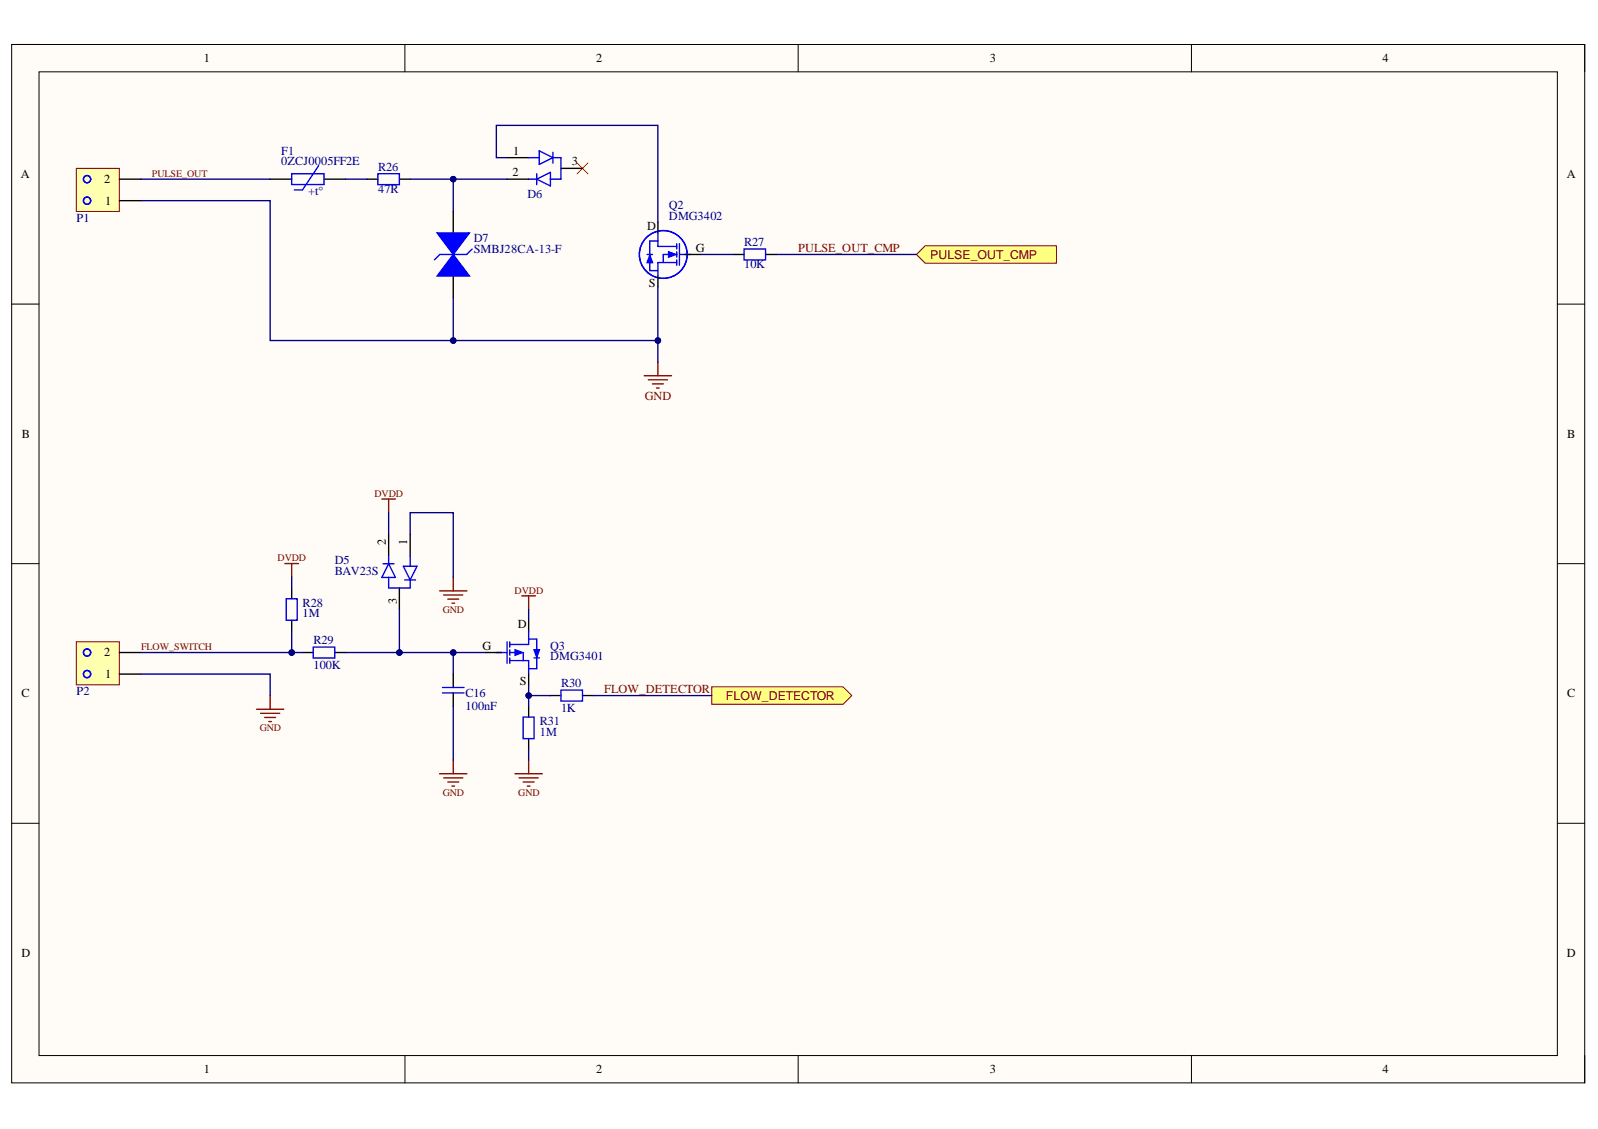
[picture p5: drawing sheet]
<svg xmlns="http://www.w3.org/2000/svg" width="297mm" height="210mm" viewBox="0 0 297 210" stroke-linecap="round" stroke-linejoin="round" font-family="sans-serif">
<path d="M2.2 8.3h292.4v193h-292.4z" fill-rule="evenodd" fill="#fffcf8"/>
<path d="M2.2 8.3h292.4v193h-292.4z" fill="none" stroke="#000" stroke-width=".19"/>
<path d="M7.3 13.4h282.2v182.8h-282.2z" fill-rule="evenodd" fill="#fffcf8"/>
<g fill="none" stroke="#000" stroke-width=".19">
<path d="M2.2 8.3h5.1M7.3 13.4h282.2v182.8h-282.2zM75.3 8.3v5M148.4 8.3v5M221.5 8.3v5.1M289.5 8.3h5.1v5.1M2.2 56.5h5.1M289.5 56.5h5.1M2.2 104.8h5.1M289.5 104.8h5.1M2.2 153.1h5.1M289.5 153.1h5.1"/>
<path d="M75.3 196.2v5.1M148.4 196.2v5.1M221.5 196.2v5.1M294.6 196.2v5.1"/>
</g>
<path d="M119.7 69.9h5.1M120.5 70.6h3.6M121.3 71.4h2M122 72.1h.5M122.3 67.3v2.6" fill="none" stroke="#800000" stroke-width=".25"/>
<path d="M136.3 47.3h2M142.3 47.3h2" fill="none" stroke="#000" stroke-width=".25"/>
<g fill="none" stroke="#00f" stroke-width=".25">
<path d="M123.3 47.3h2M125.8 45.3v1M125.8 46.8v1M125.8 48.3v1M126.4 47.3h1.9M138.3 46.3h4v2h-4z"/>
<circle cx="123.3" cy="47.3" r="4.4"/>
</g>
<path d="M124.3 46.8l1.4 .5-1.4 .5z" fill="#00f"/>
<path d="M120.8 47.8v2.5M122.3 43.3v2.5h3.5M123.3 47.3v1.5M124.3 46.8l1.4 .5-1.4 .5zM125.8 48.8h-3.5v2.5M126.3 45.3v4" fill="none" stroke="#00f" stroke-width=".25"/>
<path d="M122.3 41.3v2M122.3 51.3v2M127.3 47.3h3" fill="none" stroke="#000" stroke-width=".25"/>
<path d="M120.8 47.4l.5 1.4h-1z" fill="#00f"/>
<path d="M120.3 47.3h1M120.8 47.4l.5 1.4h-1zM120.8 50.3h1.5M122.3 44.8h-1.5v2.5" fill="none" stroke="#00f" stroke-width=".25"/>
<path d="M84.3 39.3v4M84.3 51.3v4" fill="none" stroke="#000" stroke-width=".25"/>
<path d="M84.3 47.3l3 4h-6.1z" fill="#00f"/>
<path d="M84.3 47.3l3 4h-6.1z" fill="none" stroke="#00f" stroke-width=".25"/>
<path d="M81.2 43.3h6.1l-3 4z" fill="#00f"/>
<path d="M70.2 32.3h4v2h-4zM81.2 43.3h6.1l-3 4zM87.8 46.3l-1 1h-5.1l-1 1" fill="none" stroke="#00f" stroke-width=".25"/>
<path d="M68.2 33.3h2M74.2 33.3h2" fill="none" stroke="#000" stroke-width=".25"/>
<path d="M107.3 30.3l2 2M109.3 30.3l-2 2" fill="none" stroke="#f00" stroke-width=".19"/>
<path d="M172 45.7h24.4v3.2h-24.4l-1.7-1.6z" fill-rule="evenodd" fill="#ffff80"/>
<path d="M172 45.7h24.4v3.2h-24.4l-1.7-1.6z" fill="none" stroke="#800000" stroke-width=".19"/>
<g fill="none" stroke="#800000" stroke-width=".25">
<path d="M53 104.8h2.5M54.2 104.8v2.5M81.7 109.9h5.1M82.5 110.6h3.5M83.2 111.4h2.1M84 112.1h.5M84.3 107.3v2.6M47.7 131.9h5.1M48.4 132.6h3.6M49.2 133.4h2M50 134.1h.5M50.2 129.3v2.6"/>
<path d="M81.7 143.9h5.1M82.5 144.6h3.5M83.2 145.4h2.1M84 146.1h.5M84.3 141.3v2.6M95.7 143.9h5.1M96.5 144.6h3.5M97.2 145.4h2.1M98 146.1h.5M98.3 141.3v2.6"/>
</g>
<path d="M54.2 109.3v2M54.2 115.3v2M56.2 121.3h2M62.2 121.3h2M98.3 131.3v2M98.3 137.3v2M102.3 129.3h2M108.3 129.3h2" fill="none" stroke="#000" stroke-width=".25"/>
<path d="M53.2 111.3h2v4h-2zM94.8 119.3v1M58.2 120.3h4v2h-4zM92.3 121.3h1.9M94.8 121.3h2M94.8 120.8v1M94.8 122.3v1M97.2 133.3h2.1v4h-2.1zM104.3 128.3h4v2h-4z" fill="none" stroke="#00f" stroke-width=".25"/>
<path d="M95.7 120.8l1.4 .5-1.4 .5z" fill="#00f"/>
<path d="M94.8 119.8h3.5M98.3 118.8h1.5v3M95.7 120.8l1.4 .5-1.4 .5z" fill="none" stroke="#00f" stroke-width=".25"/>
<path d="M90.3 121.3h3" fill="none" stroke="#000" stroke-width=".25"/>
<path d="M99.3 120.8h1l-.5 1.4z" fill="#00f"/>
<path d="M94.3 119.3v4M98.3 117.3v2.5M94.8 122.8h3.5v2.5M97.3 121.3v1.5M99.3 120.8h1l-.5 1.4zM99.3 122.3h1M99.8 121.8v2.5h-1.5" fill="none" stroke="#00f" stroke-width=".25"/>
<path d="M98.3 115.3v2M98.3 125.3v2" fill="none" stroke="#000" stroke-width=".25"/>
<path d="M97 110.8h2.5M98.3 110.8v2.5" fill="none" stroke="#800000" stroke-width=".25"/>
<path d="M132.3 127.7h24.4l1.6 1.6-1.6 1.6h-24.4z" fill-rule="evenodd" fill="#ffff80"/>
<path d="M132.3 127.7h24.4l1.6 1.6-1.6 1.6h-24.4z" fill="none" stroke="#800000" stroke-width=".19"/>
<path d="M71 92.8h2.5M72.2 92.8v2.5" fill="none" stroke="#800000" stroke-width=".25"/>
<path d="M14.2 31.3h8v8h-8z" fill-rule="evenodd" fill="#ffffb0"/>
<path d="M14.2 31.3h8v8h-8z" fill="none" stroke="#800000" stroke-width=".19"/>
<g fill="none" stroke="#00f" stroke-width=".25">
<circle cx="16.2" cy="37.3" r=".67"/>
<circle cx="16.2" cy="33.3" r=".67"/>
</g>
<path d="M22.2 37.3h4M22.2 33.3h4" fill="none" stroke="#000" stroke-width=".25"/>
<path d="M14.2 119.3h8v8h-8z" fill-rule="evenodd" fill="#ffffb0"/>
<path d="M14.2 119.3h8v8h-8z" fill="none" stroke="#800000" stroke-width=".19"/>
<g fill="none" stroke="#00f" stroke-width=".25">
<path d="M54.2 32.3h6v2h-6zM59.2 30.8l-3 4.5h-1.5M98.3 29.3h2M98.3 33.3h1.5M99.8 33.3l2.5-1.3v2.6zM99.8 32.3v2M100.2 28l2.6 1.3-2.6 1.3zM102.8 29.3h1.5v4h-2M102.8 28.3v2M71.2 104.8h2M72.2 107.3v2h4v-1.5M72.2 104.8l1.3 2.6h-2.5z"/>
<path d="M72.2 103.3v1.5M75 105.3h2.5l-1.3 2.5zM75.2 107.8h2M76.2 103.3v2M82.2 128.8h4.1M82.2 127.8h4.1"/>
<circle cx="16.2" cy="121.3" r=".67"/>
<circle cx="16.2" cy="125.3" r=".67"/>
</g>
<path d="M50.2 33.3h4M60.2 33.3h4M94.3 33.3h4M94.3 29.3h4M104.3 31.3h4M72.2 99.3v4M76.2 99.3v4M74.2 109.3v4M22.2 125.3h4M22.2 121.3h4M84.3 125.3v2.5M84.3 128.8v2.5" fill="none" stroke="#000" stroke-width=".25"/>
<path d="M84.3 55.3v8" fill="none" stroke="#000080" stroke-width=".25"/>
<circle cx="84.3" cy="63.3" r=".51" fill="#000080"/>
<circle cx="84.3" cy="63.3" r=".51" fill="none" stroke="#000080" stroke-width=".19"/>
<path d="M26.2 125.3h24v4M26.2 121.3h28" fill="none" stroke="#000080" stroke-width=".25"/>
<circle cx="54.2" cy="121.3" r=".51" fill="#000080"/>
<circle cx="54.2" cy="121.3" r=".51" fill="none" stroke="#000080" stroke-width=".19"/>
<path d="M26.2 33.3h24M54.2 117.3v4h2" fill="none" stroke="#000080" stroke-width=".25"/>
<circle cx="54.2" cy="121.3" r=".51" fill="#000080"/>
<circle cx="54.2" cy="121.3" r=".51" fill="none" stroke="#000080" stroke-width=".19"/>
<path d="M64.2 121.3h26.1" fill="none" stroke="#000080" stroke-width=".25"/>
<circle cx="84.3" cy="121.3" r=".51" fill="#000080"/>
<circle cx="84.3" cy="121.3" r=".51" fill="none" stroke="#000080" stroke-width=".19"/>
<circle cx="74.2" cy="121.3" r=".51" fill="#000080"/>
<circle cx="74.2" cy="121.3" r=".51" fill="none" stroke="#000080" stroke-width=".19"/>
<path d="M64.2 33.3h4M76.2 33.3h18.1" fill="none" stroke="#000080" stroke-width=".25"/>
<circle cx="84.3" cy="33.3" r=".51" fill="#000080"/>
<circle cx="84.3" cy="33.3" r=".51" fill="none" stroke="#000080" stroke-width=".19"/>
<path d="M98.3 129.3h4" fill="none" stroke="#000080" stroke-width=".25"/>
<circle cx="98.3" cy="129.3" r=".51" fill="#000080"/>
<circle cx="98.3" cy="129.3" r=".51" fill="none" stroke="#000080" stroke-width=".19"/>
<path d="M94.3 29.3h-2v-6h30v18M122.3 63.3v4M110.3 129.3h22" fill="none" stroke="#000080" stroke-width=".25"/>
<circle cx="122.3" cy="63.3" r=".51" fill="#000080"/>
<circle cx="122.3" cy="63.3" r=".51" fill="none" stroke="#000080" stroke-width=".19"/>
<path d="M130.3 47.3h6M144.3 47.3h26M72.2 95.3v4M54.2 107.3v2M74.2 113.3v8" fill="none" stroke="#000080" stroke-width=".25"/>
<circle cx="74.2" cy="121.3" r=".51" fill="#000080"/>
<circle cx="74.2" cy="121.3" r=".51" fill="none" stroke="#000080" stroke-width=".19"/>
<path d="M84.3 121.3v4M84.3 131.3v10" fill="none" stroke="#000080" stroke-width=".25"/>
<circle cx="84.3" cy="121.3" r=".51" fill="#000080"/>
<circle cx="84.3" cy="121.3" r=".51" fill="none" stroke="#000080" stroke-width=".19"/>
<path d="M98.3 127.3v4M98.3 139.3v2" fill="none" stroke="#000080" stroke-width=".25"/>
<circle cx="98.3" cy="129.3" r=".51" fill="#000080"/>
<circle cx="98.3" cy="129.3" r=".51" fill="none" stroke="#000080" stroke-width=".19"/>
<path d="M84.3 33.3v6M98.3 113.3v2" fill="none" stroke="#000080" stroke-width=".25"/>
<circle cx="84.3" cy="33.3" r=".51" fill="#000080"/>
<circle cx="84.3" cy="33.3" r=".51" fill="none" stroke="#000080" stroke-width=".19"/>
<path d="M26.2 37.3h24v26h72.1v-10M76.2 99.3v-4h8.1v12" fill="none" stroke="#000080" stroke-width=".25"/>
<circle cx="122.3" cy="63.3" r=".51" fill="#000080"/>
<circle cx="122.3" cy="63.3" r=".51" fill="none" stroke="#000080" stroke-width=".19"/>
<circle cx="84.3" cy="63.3" r=".51" fill="#000080"/>
<circle cx="84.3" cy="63.3" r=".51" fill="none" stroke="#000080" stroke-width=".19"/>
<g font-size="2.3">
<text x="37.9" y="11.6">1</text>
<text x="110.8" y="11.6">2</text>
<text x="184" y="11.6">3</text>
<text x="257" y="11.6">4</text>
<text x="95.4" y="28.8">1</text>
<text x="3.9" y="33.1">A</text>
<text x="19.4" y="34.1">2</text>
<text x="95.2" y="32.8">2</text>
<text x="106.3" y="30.8">3</text>
<text x="291.2" y="33.1">A</text>
<text x="19.5" y="38">1</text>
<text x="120.3" y="42.8">D</text>
<text x="129.3" y="46.8">G</text>
<text x="120.6" y="53.3">S</text>
<text x="4.1" y="81.4">B</text>
<text x="291.3" y="81.4">B</text>
<text x="71.7" y="101.2" transform="rotate(-90 71.7 101.2)">2</text>
<text x="75.7" y="101.2" transform="rotate(-90 75.7 101.2)">1</text>
<text x="73.8" y="112.3" transform="rotate(-90 73.8 112.3)">3</text>
<text x="96.3" y="116.8">D</text>
<text x="19.4" y="122">2</text>
<text x="89.7" y="120.8">G</text>
<text x="4" y="129.6">C</text>
<text x="19.5" y="126.1">1</text>
<text x="96.6" y="127.4">S</text>
<text x="291.3" y="129.6">C</text>
<text x="4" y="177.9">D</text>
<text x="291.2" y="177.9">D</text>
<text x="37.9" y="199.5">1</text>
<text x="110.8" y="199.5">2</text>
<text x="184" y="199.5">3</text>
<text x="257" y="199.5">4</text>
</g>
<g font-size="2.3" fill="#000080">
<text x="52.3" y="28.8">F1</text>
<text x="52.3" y="30.8">0ZCJ0005FF2E</text>
<text x="70.3" y="31.8">R26</text>
<text x="70.3" y="35.8">47R</text>
<text x="14.2" y="41.3">P1</text>
<text x="57.3" y="36.3">+t°</text>
<text x="98" y="36.8">D6</text>
<text x="124.3" y="38.8">Q2</text>
<text x="124.3" y="40.8">DMG3402</text>
<text x="88.1" y="45">D7</text>
<text x="88.1" y="47.1">SMBJ28CA-13-F</text>
<text x="138.3" y="45.8">R27</text>
<text x="138.3" y="49.9">10K</text>
<text x="62.3" y="104.8">D5</text>
<text x="62.3" y="106.8">BAV23S</text>
<text x="56.2" y="112.8">R28</text>
<text x="56.2" y="114.8">1M</text>
<text x="58.3" y="119.8">R29</text>
<text x="58.3" y="124.3">100K</text>
<text x="102.3" y="120.8">Q3</text>
<text x="102.3" y="122.8">DMG3401</text>
<text x="14.2" y="129.3">P2</text>
<text x="86.5" y="129.6">C16</text>
<text x="104.3" y="127.8">R30</text>
<text x="86.5" y="132.1">100nF</text>
<text x="100.3" y="134.8">R31</text>
<text x="100.3" y="136.8">1M</text>
<text x="104.3" y="132.3">1K</text>
</g>
<g font-size="2.3" fill="#800000">
<text x="148.4" y="46.8">PULSE_OUT_CMP</text>
<text x="172.9" y="48.1">PULSE_OUT_CMP</text>
<text x="119.9" y="74.4">GND</text>
<text x="112.3" y="128.8">FLOW_DETECTOR</text>
<text x="134.9" y="130.1">FLOW_DETECTOR</text>
</g>
<g font-size="1.9" fill="#800000">
<text x="28.3" y="32.9">PULSE_OUT</text>
<text x="69.6" y="92.4">DVDD</text>
<text x="51.6" y="104.4">DVDD</text>
<text x="95.7" y="110.4">DVDD</text>
<text x="82.3" y="114">GND</text>
<text x="26.2" y="120.9">FLOW_SWITCH</text>
<text x="48.3" y="136">GND</text>
<text x="82.3" y="148">GND</text>
<text x="96.3" y="148">GND</text>
</g>
</svg>
